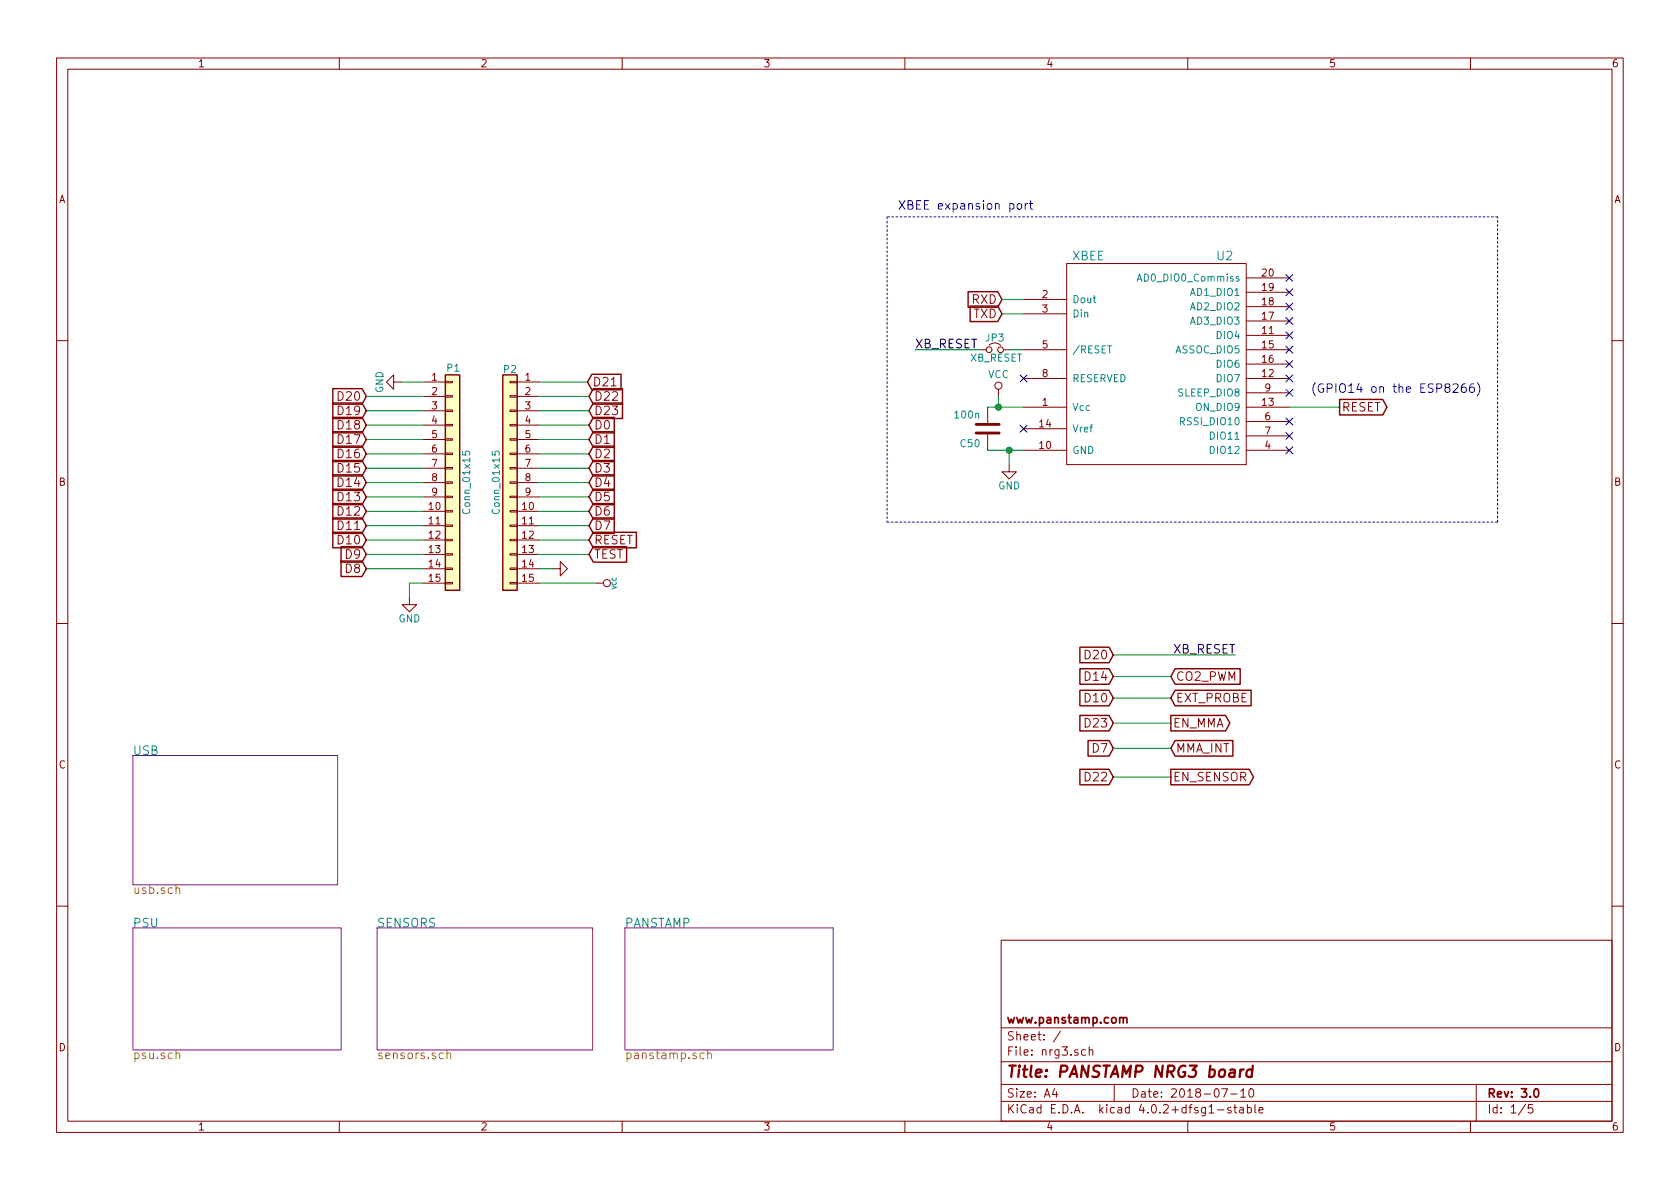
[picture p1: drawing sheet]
EESchema Schematic File Version 2
LIBS:nrg3-rescue
LIBS:power
LIBS:device
LIBS:conn
LIBS:linear
LIBS:regul
LIBS:74xx
LIBS:cmos4000
LIBS:adc-dac
LIBS:memory
LIBS:xilinx
LIBS:microcontrollers
LIBS:dsp
LIBS:microchip
LIBS:analog_switches
LIBS:motorola
LIBS:texas
LIBS:intel
LIBS:audio
LIBS:interface
LIBS:digital-audio
LIBS:philips
LIBS:display
LIBS:cypress
LIBS:siliconi
LIBS:contrib
LIBS:valves
LIBS:panstamp
LIBS:atmel
LIBS:stm32
LIBS:mysensors_network
LIBS:nrg3-cache
EELAYER 25 0
EELAYER END
$Descr A4 11693 8268
encoding utf-8
Sheet 1 5
Title "PANSTAMP NRG3 board"
Date "2018-07-10"
Rev "3.0"
Comp "www.panstamp.com"
Comment1 ""
Comment2 ""
Comment3 ""
Comment4 ""
$EndDescr
$Sheet
S 925  6450 1450 850 
U 59AECF63
F0 "PSU" 60
F1 "psu.sch" 60
$EndSheet
$Sheet
S 2625 6450 1500 850 
U 5A85A165
F0 "SENSORS" 60
F1 "sensors.sch" 60
$EndSheet
$Comp
L XBEE U2
U 1 1
P 8075 2525
F 0 "U2" H 8525 3275 60  0000 C CNN
F 1 "XBEE" H 7575 3275 60  0000 C CNN
F 2 "mymods:XBee_Pro" H 8075 2525 60  0001 C CNN
F 3 "" H 8075 2525 60  0000 C CNN
	1    8075 2525
	1    0    0    -1  
$EndComp
Text GLabel 6975 2075 0    60   Input ~ 0
RXD
Text GLabel 6975 2175 0    60   Input ~ 0
TXD
$Comp
L GND #PWR01
U 1 1
P 7025 3225
F 0 "#PWR01" H 7025 2975 50  0001 C CNN
F 1 "GND" H 7025 3075 50  0000 C CNN
F 2 "" H 7025 3225 50  0001 C CNN
F 3 "" H 7025 3225 50  0001 C CNN
	1    7025 3225
	1    0    0    -1  
$EndComp
Wire Wire Line
	7125 2075 6975 2075
Wire Wire Line
	6975 2175 7125 2175
Wire Wire Line
	6875 3125 7125 3125
Wire Wire Line
	7025 3125 7025 3225
Wire Wire Line
	8975 2825 9325 2825
Text GLabel 8150 4850 2    60   Input ~ 0
EXT_PROBE
Text GLabel 8150 5400 2    60   Output ~ 0
EN_SENSOR
Text GLabel 8150 4700 2    60   Input ~ 0
CO2_PWM
$Sheet
S 4350 6450 1450 850 
U 5AF4182A
F0 "PANSTAMP" 60
F1 "panstamp.sch" 60
$EndSheet
Text GLabel 9325 2825 2    60   Output ~ 0
RESET
$Comp
L VCC #PWR02
U 1 1
P 6950 2750
F 0 "#PWR02" H 6950 2600 50  0001 C CNN
F 1 "VCC" H 6950 2900 50  0000 C CNN
F 2 "" H 6950 2750 50  0001 C CNN
F 3 "" H 6950 2750 50  0001 C CNN
	1    6950 2750
	1    0    0    -1  
$EndComp
NoConn ~ 7125 2625
NoConn ~ 7125 2975
NoConn ~ 8975 1925
NoConn ~ 8975 2025
NoConn ~ 8975 2125
NoConn ~ 8975 2225
NoConn ~ 8975 2325
NoConn ~ 8975 2425
NoConn ~ 8975 2525
NoConn ~ 8975 2625
NoConn ~ 8975 2725
NoConn ~ 8975 2925
NoConn ~ 8975 3025
NoConn ~ 8975 3125
Wire Wire Line
	8150 4700 7750 4700
Wire Wire Line
	8150 4850 7750 4850
Wire Wire Line
	8150 5400 7750 5400
$Comp
L Conn_01x15 P2
U 1 1
P 3550 3350
F 0 "P2" H 3550 4135 50  0000 C CNN
F 1 "Conn_01x15" V 3650 3350 50  0000 C CNN
F 2 "Pin_Headers:Pin_Header_Straight_1x15" H 3550 3350 60  0001 C CNN
F 3 "" H 3550 3350 60  0000 C CNN
	1    3550 3350
	-1   0    0    -1  
$EndComp
$Comp
L VCC #PWR03
U 1 1
P 4150 4050
F 0 "#PWR03" H 4150 4150 30  0001 C CNN
F 1 "VCC" H 4150 4175 30  0000 C CNN
F 2 "" H 4150 4050 60  0001 C CNN
F 3 "" H 4150 4050 60  0001 C CNN
	1    4150 4050
	0    1    1    0   
$EndComp
$Comp
L GND #PWR04
U 1 1
P 3850 3950
F 0 "#PWR04" H 3850 3950 30  0001 C CNN
F 1 "GND" H 3850 3880 30  0001 C CNN
F 2 "" H 3850 3950 60  0001 C CNN
F 3 "" H 3850 3950 60  0001 C CNN
	1    3850 3950
	0    -1   -1   0   
$EndComp
Wire Wire Line
	2950 3050 2550 3050
Wire Wire Line
	2950 3150 2550 3150
Wire Wire Line
	2950 3250 2550 3250
Wire Wire Line
	2950 3350 2550 3350
Wire Wire Line
	2950 3450 2550 3450
Wire Wire Line
	2950 3550 2550 3550
Wire Wire Line
	2950 3650 2550 3650
Wire Wire Line
	2950 3750 2550 3750
Wire Wire Line
	2950 3850 2550 3850
Wire Wire Line
	2950 3950 2550 3950
Wire Wire Line
	3750 2950 4100 2950
Wire Wire Line
	3750 3050 4100 3050
Wire Wire Line
	3750 3150 4100 3150
Wire Wire Line
	3750 3250 4100 3250
Wire Wire Line
	3750 3350 4100 3350
Wire Wire Line
	3750 3450 4100 3450
Wire Wire Line
	3750 3550 4100 3550
Wire Wire Line
	3750 3650 4100 3650
Wire Wire Line
	3750 3850 4100 3850
Wire Wire Line
	3750 3750 4100 3750
Wire Wire Line
	3750 4050 4150 4050
Wire Wire Line
	2950 4050 2850 4050
Wire Wire Line
	2850 4050 2850 4150
Wire Wire Line
	2950 2950 2550 2950
Wire Wire Line
	2950 2850 2550 2850
Wire Wire Line
	3750 3950 3850 3950
Text GLabel 4100 3850 2    60   Input ~ 0
TEST
Text GLabel 4100 3750 2    60   Input ~ 0
RESET
Text GLabel 4100 3650 2    60   Input ~ 0
D7
Text GLabel 4100 3550 2    60   Input ~ 0
D6
Text GLabel 4100 3450 2    60   Input ~ 0
D5
Text GLabel 4100 3350 2    60   Input ~ 0
D4
Text GLabel 4100 3250 2    60   Input ~ 0
D3
Text GLabel 4100 3150 2    60   Input ~ 0
D2
Text GLabel 4100 3050 2    60   Input ~ 0
D1
Text GLabel 4100 2950 2    60   Input ~ 0
D0
Text GLabel 2550 3950 0    60   Input ~ 0
D8
Text GLabel 2550 3850 0    60   Input ~ 0
D9
Text GLabel 2550 3750 0    60   Input ~ 0
D10
Text GLabel 2550 3650 0    60   Input ~ 0
D11
Text GLabel 2550 3550 0    60   Input ~ 0
D12
Text GLabel 2550 3450 0    60   Input ~ 0
D13
Text GLabel 2550 3350 0    60   Input ~ 0
D14
Text GLabel 2550 3250 0    60   Input ~ 0
D15
Text GLabel 2550 3150 0    60   Input ~ 0
D16
Text GLabel 2550 3050 0    60   Input ~ 0
D17
Text GLabel 2550 2950 0    60   Input ~ 0
D18
Text GLabel 2550 2850 0    60   Input ~ 0
D19
Text GLabel 4090 2650 2    60   Input ~ 0
D21
$Sheet
S 925  5250 1425 900 
U 5AF88725
F0 "USB" 60
F1 "usb.sch" 60
$EndSheet
Text Notes 9125 2725 0    60   ~ 0
(GPIO14 on the ESP8266)
Wire Notes Line
	6175 1500 6175 3625
Wire Notes Line
	6175 3625 10425 3625
Wire Notes Line
	10425 3625 10425 1500
Wire Notes Line
	10425 1500 6175 1500
Text Notes 6250 1450 0    60   ~ 0
XBEE expansion port
Wire Wire Line
	6875 2825 7125 2825
Wire Wire Line
	6950 2825 6950 2750
Wire Wire Line
	7125 2425 7025 2425
$Comp
L C C50
U 1 1
P 6875 2975
F 0 "C50" H 6925 3075 50  0000 L CNN
F 1 "100n" H 6925 2875 50  0000 L CNN
F 2 "mysmd:SM0402" H 6875 2975 60  0001 C CNN
F 3 "" H 6875 2975 60  0001 C CNN
	1    6875 2975
	-1   0    0    1   
$EndComp
Connection ~ 7025 3125
Connection ~ 6950 2825
Text GLabel 7750 5025 0    60   Input ~ 0
D23
Text GLabel 7750 5400 0    60   Input ~ 0
D22
Text GLabel 8150 5025 2    60   Output ~ 0
EN_MMA
Wire Wire Line
	8150 5025 7750 5025
Text GLabel 7750 4850 0    60   Input ~ 0
D10
Text GLabel 7750 4700 0    60   Input ~ 0
D14
$Comp
L Conn_01x15 P1
U 1 1
P 3150 3350
F 0 "P1" H 3155 4145 50  0000 C CNN
F 1 "Conn_01x15" V 3250 3350 50  0000 C CNN
F 2 "Pin_Headers:Pin_Header_Straight_1x15" H 3150 3350 60  0001 C CNN
F 3 "" H 3150 3350 60  0000 C CNN
	1    3150 3350
	1    0    0    -1  
$EndComp
$Comp
L Jumper_NC_Small JP3
U 1 1
P 6925 2425
F 0 "JP3" H 6925 2505 50  0000 C CNN
F 1 "XB_RESET" H 6935 2365 50  0000 C CNN
F 2 "jumper:SOLDER-JUMPER_1-WAY" H 6925 2425 50  0001 C CNN
F 3 "" H 6925 2425 50  0001 C CNN
	1    6925 2425
	1    0    0    -1  
$EndComp
Text GLabel 7750 4550 0    60   Input ~ 0
D20
Wire Wire Line
	6825 2425 6370 2425
Text Label 6370 2425 0    60   ~ 0
XB_RESET
Text Label 8600 4550 2    60   ~ 0
XB_RESET
Wire Wire Line
	7750 4550 8600 4550
Text GLabel 2550 2750 0    60   Input ~ 0
D20
Wire Wire Line
	2550 2750 2950 2750
Text GLabel 4100 2850 2    60   Input ~ 0
D23
Text GLabel 4100 2750 2    60   Input ~ 0
D22
Wire Wire Line
	3750 2850 4100 2850
Wire Wire Line
	4100 2750 3750 2750
$Comp
L GND #PWR05
U 1 1
P 2790 2650
F 0 "#PWR05" H 2790 2400 50  0001 C CNN
F 1 "GND" H 2790 2500 50  0000 C CNN
F 2 "" H 2790 2650 50  0001 C CNN
F 3 "" H 2790 2650 50  0001 C CNN
	1    2790 2650
	0    1    1    0   
$EndComp
$Comp
L GND #PWR06
U 1 1
P 2850 4150
F 0 "#PWR06" H 2850 3900 50  0001 C CNN
F 1 "GND" H 2850 4000 50  0000 C CNN
F 2 "" H 2850 4150 50  0001 C CNN
F 3 "" H 2850 4150 50  0001 C CNN
	1    2850 4150
	1    0    0    -1  
$EndComp
Wire Wire Line
	4090 2650 3750 2650
Wire Wire Line
	2950 2650 2790 2650
Text GLabel 8150 5200 2    60   Input ~ 0
MMA_INT
Text GLabel 7750 5200 0    60   Input ~ 0
D7
Wire Wire Line
	8150 5200 7750 5200
$EndSCHEMATC
